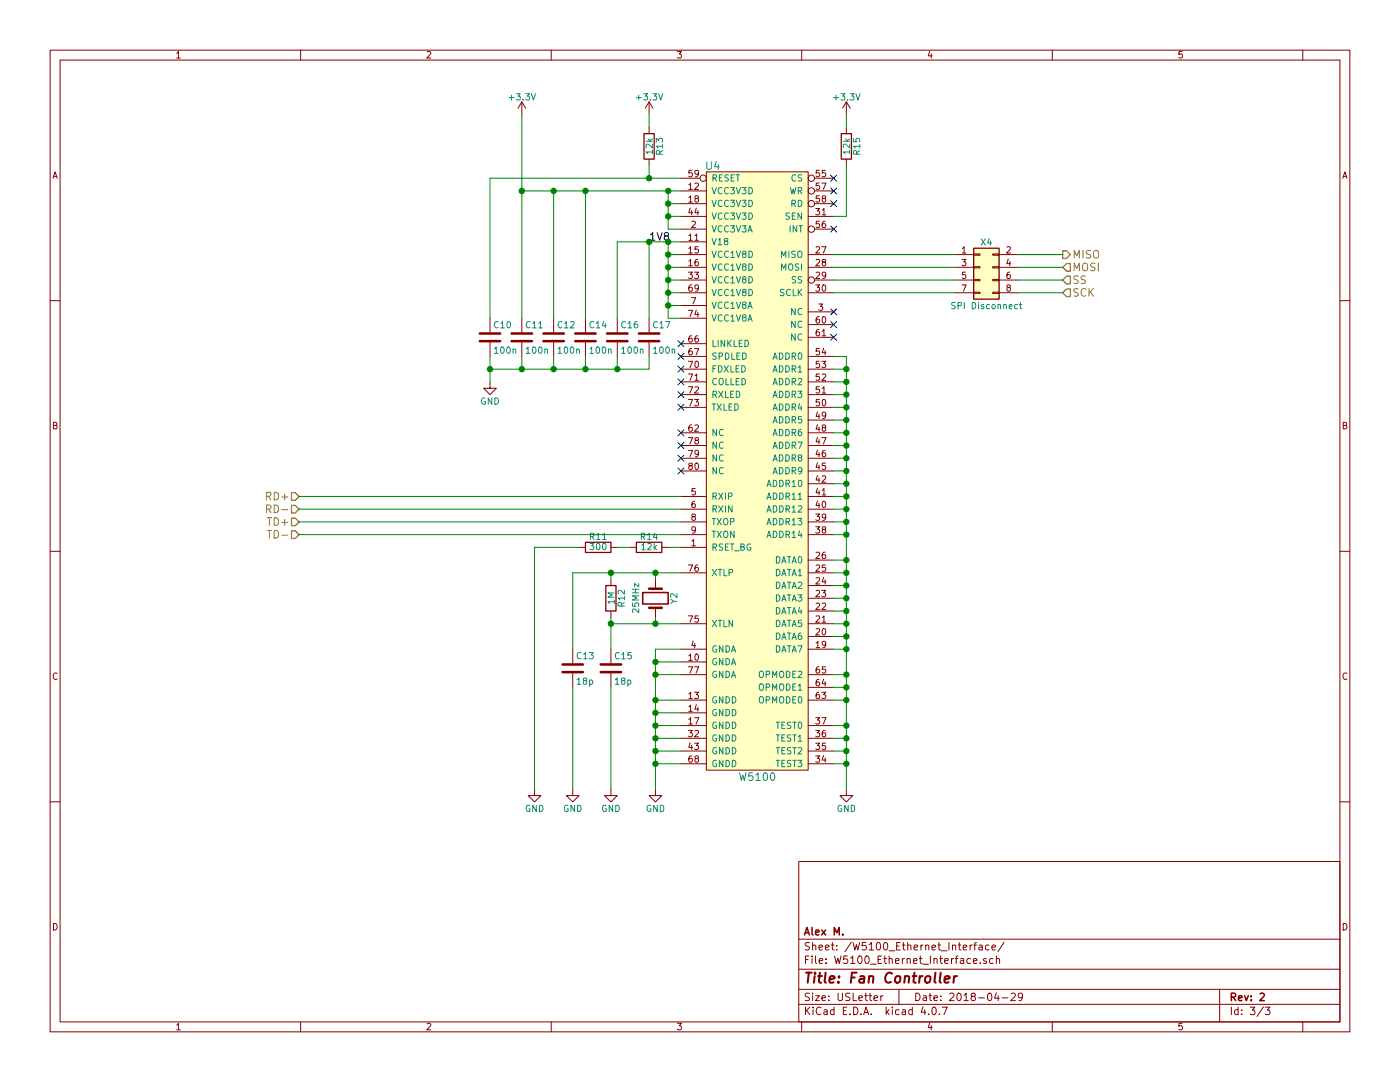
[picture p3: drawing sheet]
EESchema Schematic File Version 2
LIBS:power
LIBS:device
LIBS:transistors
LIBS:conn
LIBS:linear
LIBS:regul
LIBS:74xx
LIBS:cmos4000
LIBS:adc-dac
LIBS:memory
LIBS:xilinx
LIBS:microcontrollers
LIBS:dsp
LIBS:microchip
LIBS:analog_switches
LIBS:motorola
LIBS:texas
LIBS:intel
LIBS:audio
LIBS:interface
LIBS:digital-audio
LIBS:philips
LIBS:display
LIBS:cypress
LIBS:siliconi
LIBS:opto
LIBS:atmel
LIBS:contrib
LIBS:valves
LIBS:AlexComponents
LIBS:FanController-cache
EELAYER 25 0
EELAYER END
$Descr USLetter 11000 8500
encoding utf-8
Sheet 3 3
Title "Fan Controller"
Date "2018-04-29"
Rev "2"
Comp "Alex M."
Comment1 ""
Comment2 ""
Comment3 ""
Comment4 ""
$EndDescr
$Comp
L Crystal Y2
U 1 1
P 5150 4700
F 0 "Y2" H 5150 4850 50  0000 C CNN
F 1 "25MHz" H 5150 4550 50  0000 C CNN
F 2 "Crystals:Crystal_SMD_HC49-SD" H 5150 4700 50  0001 C CNN
F 3 "" H 5150 4700 50  0000 C CNN
F 4 "535-10235-1-ND" H 5150 4700 60  0001 C CNN "DigiKey Part Number"
	1    5150 4700
	0    1    1    0   
$EndComp
$Comp
L C C13
U 1 1
P 4500 5250
F 0 "C13" H 4525 5350 50  0000 L CNN
F 1 "18p" H 4525 5150 50  0000 L CNN
F 2 "Capacitors_SMD:C_0603" H 4538 5100 50  0001 C CNN
F 3 "" H 4500 5250 50  0001 C CNN
F 4 "1276-1089-1-ND" H 4500 5250 60  0001 C CNN "DigiKey Part Number"
	1    4500 5250
	1    0    0    -1  
$EndComp
$Comp
L C C15
U 1 1
P 4800 5250
F 0 "C15" H 4825 5350 50  0000 L CNN
F 1 "18p" H 4825 5150 50  0000 L CNN
F 2 "Capacitors_SMD:C_0603" H 4838 5100 50  0001 C CNN
F 3 "" H 4800 5250 50  0001 C CNN
F 4 "1276-1089-1-ND" H 4800 5250 60  0001 C CNN "DigiKey Part Number"
	1    4800 5250
	1    0    0    -1  
$EndComp
$Comp
L GND #PWR20
U 1 1
P 5150 6200
F 0 "#PWR20" H 5150 5950 50  0001 C CNN
F 1 "GND" H 5150 6050 50  0000 C CNN
F 2 "" H 5150 6200 50  0000 C CNN
F 3 "" H 5150 6200 50  0000 C CNN
	1    5150 6200
	1    0    0    -1  
$EndComp
$Comp
L W5100 U4
U 1 1
P 5900 3750
F 0 "U4" H 5600 6200 60  0000 C CNN
F 1 "W5100" H 5950 1400 60  0000 C CNN
F 2 "Housings_QFP:LQFP-80_10x10mm_Pitch0.4mm" H 6400 6400 60  0001 C CNN
F 3 "http://wiznethome.cafe24.com/wp-content/uploads/wiznethome/Chip/W5100/Document/W5100_Datasheet_v1.2.5.pdf" H 8050 6500 60  0001 C CNN
F 4 "1278-1002-ND" H 5700 6300 60  0001 C CNN "DigiKey Part Number"
	1    5900 3750
	1    0    0    -1  
$EndComp
NoConn ~ 6550 2650
NoConn ~ 6550 2550
NoConn ~ 6550 2450
NoConn ~ 6550 1800
$Comp
L GND #PWR18
U 1 1
P 4800 6200
F 0 "#PWR18" H 4800 5950 50  0001 C CNN
F 1 "GND" H 4800 6050 50  0000 C CNN
F 2 "" H 4800 6200 50  0000 C CNN
F 3 "" H 4800 6200 50  0000 C CNN
	1    4800 6200
	1    0    0    -1  
$EndComp
$Comp
L GND #PWR17
U 1 1
P 4500 6200
F 0 "#PWR17" H 4500 5950 50  0001 C CNN
F 1 "GND" H 4500 6050 50  0000 C CNN
F 2 "" H 4500 6200 50  0000 C CNN
F 3 "" H 4500 6200 50  0000 C CNN
	1    4500 6200
	1    0    0    -1  
$EndComp
$Comp
L R R15
U 1 1
P 6650 1150
F 0 "R15" V 6730 1150 50  0000 C CNN
F 1 "12k" V 6650 1150 50  0000 C CNN
F 2 "Resistors_SMD:R_0603" V 6580 1150 50  0001 C CNN
F 3 "" H 6650 1150 50  0000 C CNN
F 4 "311-12.0KHRCT-ND" V 6650 1150 60  0001 C CNN "DigiKey Part Number"
F 5 "1%" V 6650 1150 60  0001 C CNN "Tolerance"
	1    6650 1150
	1    0    0    -1  
$EndComp
$Comp
L +3.3V #PWR21
U 1 1
P 6650 900
F 0 "#PWR21" H 6650 750 50  0001 C CNN
F 1 "+3.3V" H 6650 1040 50  0000 C CNN
F 2 "" H 6650 900 50  0000 C CNN
F 3 "" H 6650 900 50  0000 C CNN
	1    6650 900 
	1    0    0    -1  
$EndComp
$Comp
L R R14
U 1 1
P 5100 4300
F 0 "R14" V 5180 4300 50  0000 C CNN
F 1 "12k" V 5100 4300 50  0000 C CNN
F 2 "Resistors_SMD:R_0603" V 5030 4300 50  0001 C CNN
F 3 "" H 5100 4300 50  0000 C CNN
F 4 "311-12.0KHRCT-ND" V 5100 4300 60  0001 C CNN "DigiKey Part Number"
F 5 "1%" V 5100 4300 60  0001 C CNN "Tolerance"
	1    5100 4300
	0    -1   -1   0   
$EndComp
$Comp
L R R11
U 1 1
P 4700 4300
F 0 "R11" V 4780 4300 50  0000 C CNN
F 1 "300" V 4700 4300 50  0000 C CNN
F 2 "Resistors_SMD:R_0603" V 4630 4300 50  0001 C CNN
F 3 "" H 4700 4300 50  0000 C CNN
F 4 "311-300HRCT-ND" V 4700 4300 60  0001 C CNN "DigiKey Part Number"
F 5 "1%" V 4700 4300 60  0001 C CNN "Tolerance"
	1    4700 4300
	0    -1   -1   0   
$EndComp
$Comp
L GND #PWR16
U 1 1
P 4200 6200
F 0 "#PWR16" H 4200 5950 50  0001 C CNN
F 1 "GND" H 4200 6050 50  0000 C CNN
F 2 "" H 4200 6200 50  0000 C CNN
F 3 "" H 4200 6200 50  0000 C CNN
	1    4200 6200
	1    0    0    -1  
$EndComp
$Comp
L GND #PWR22
U 1 1
P 6650 6200
F 0 "#PWR22" H 6650 5950 50  0001 C CNN
F 1 "GND" H 6650 6050 50  0000 C CNN
F 2 "" H 6650 6200 50  0000 C CNN
F 3 "" H 6650 6200 50  0000 C CNN
	1    6650 6200
	1    0    0    -1  
$EndComp
NoConn ~ 5350 3400
NoConn ~ 5350 3500
NoConn ~ 5350 3600
NoConn ~ 5350 3700
NoConn ~ 5350 2700
NoConn ~ 5350 2800
NoConn ~ 5350 2900
NoConn ~ 5350 3000
NoConn ~ 5350 3100
NoConn ~ 5350 3200
$Comp
L C C17
U 1 1
P 5100 2650
F 0 "C17" H 5125 2750 50  0000 L CNN
F 1 "100n" H 5125 2550 50  0000 L CNN
F 2 "Capacitors_SMD:C_0603" H 5138 2500 50  0001 C CNN
F 3 "" H 5100 2650 50  0000 C CNN
F 4 "1276-1005-1-ND" H 5100 2650 60  0001 C CNN "DigiKey Part Number"
	1    5100 2650
	1    0    0    -1  
$EndComp
$Comp
L C C16
U 1 1
P 4850 2650
F 0 "C16" H 4875 2750 50  0000 L CNN
F 1 "100n" H 4875 2550 50  0000 L CNN
F 2 "Capacitors_SMD:C_0603" H 4888 2500 50  0001 C CNN
F 3 "" H 4850 2650 50  0000 C CNN
F 4 "1276-1005-1-ND" H 4850 2650 60  0001 C CNN "DigiKey Part Number"
	1    4850 2650
	1    0    0    -1  
$EndComp
$Comp
L C C14
U 1 1
P 4600 2650
F 0 "C14" H 4625 2750 50  0000 L CNN
F 1 "100n" H 4625 2550 50  0000 L CNN
F 2 "Capacitors_SMD:C_0603" H 4638 2500 50  0001 C CNN
F 3 "" H 4600 2650 50  0000 C CNN
F 4 "1276-1005-1-ND" H 4600 2650 60  0001 C CNN "DigiKey Part Number"
	1    4600 2650
	1    0    0    -1  
$EndComp
$Comp
L C C12
U 1 1
P 4350 2650
F 0 "C12" H 4375 2750 50  0000 L CNN
F 1 "100n" H 4375 2550 50  0000 L CNN
F 2 "Capacitors_SMD:C_0603" H 4388 2500 50  0001 C CNN
F 3 "" H 4350 2650 50  0000 C CNN
F 4 "1276-1005-1-ND" H 4350 2650 60  0001 C CNN "DigiKey Part Number"
	1    4350 2650
	1    0    0    -1  
$EndComp
$Comp
L C C11
U 1 1
P 4100 2650
F 0 "C11" H 4125 2750 50  0000 L CNN
F 1 "100n" H 4125 2550 50  0000 L CNN
F 2 "Capacitors_SMD:C_0603" H 4138 2500 50  0001 C CNN
F 3 "" H 4100 2650 50  0000 C CNN
F 4 "1276-1005-1-ND" H 4100 2650 60  0001 C CNN "DigiKey Part Number"
	1    4100 2650
	1    0    0    -1  
$EndComp
$Comp
L +3.3V #PWR15
U 1 1
P 4100 900
F 0 "#PWR15" H 4100 750 50  0001 C CNN
F 1 "+3.3V" H 4100 1040 50  0000 C CNN
F 2 "" H 4100 900 50  0000 C CNN
F 3 "" H 4100 900 50  0000 C CNN
	1    4100 900 
	1    0    0    -1  
$EndComp
Wire Wire Line
	4500 4500 5350 4500
Wire Wire Line
	5150 4500 5150 4550
Wire Wire Line
	4800 4900 5350 4900
Wire Wire Line
	5150 4900 5150 4850
Wire Wire Line
	4500 4500 4500 5100
Connection ~ 5150 4500
Wire Wire Line
	4800 4850 4800 5100
Connection ~ 5150 4900
Wire Wire Line
	5350 5100 5150 5100
Wire Wire Line
	5150 5100 5150 6200
Wire Wire Line
	5350 5200 5150 5200
Connection ~ 5150 5200
Wire Wire Line
	5350 5300 5150 5300
Connection ~ 5150 5300
Wire Wire Line
	5150 5500 5350 5500
Connection ~ 5150 5500
Wire Wire Line
	4500 5400 4500 6200
Wire Wire Line
	5350 5600 5150 5600
Connection ~ 5150 5600
Wire Wire Line
	5350 5700 5150 5700
Connection ~ 5150 5700
Wire Wire Line
	5350 5800 5150 5800
Connection ~ 5150 5800
Wire Wire Line
	5350 5900 5150 5900
Connection ~ 5150 5900
Wire Wire Line
	5350 6000 5150 6000
Connection ~ 5150 6000
Wire Wire Line
	4800 5400 4800 6200
Wire Wire Line
	6650 1300 6650 1700
Wire Wire Line
	6650 1700 6550 1700
Wire Wire Line
	4850 4300 4950 4300
Wire Wire Line
	5250 4300 5350 4300
Wire Wire Line
	4550 4300 4200 4300
Wire Wire Line
	4200 4300 4200 6200
Wire Wire Line
	6650 6000 6550 6000
Wire Wire Line
	6650 2800 6650 6200
Wire Wire Line
	6550 2800 6650 2800
Connection ~ 6650 6000
Wire Wire Line
	6550 2900 6650 2900
Connection ~ 6650 2900
Wire Wire Line
	6550 3000 6650 3000
Connection ~ 6650 3000
Wire Wire Line
	6550 3100 6650 3100
Connection ~ 6650 3100
Wire Wire Line
	6550 3200 6650 3200
Connection ~ 6650 3200
Wire Wire Line
	6550 3300 6650 3300
Connection ~ 6650 3300
Wire Wire Line
	6550 3400 6650 3400
Connection ~ 6650 3400
Wire Wire Line
	6550 3500 6650 3500
Connection ~ 6650 3500
Wire Wire Line
	6550 3600 6650 3600
Connection ~ 6650 3600
Wire Wire Line
	6550 3700 6650 3700
Connection ~ 6650 3700
Wire Wire Line
	6550 3800 6650 3800
Connection ~ 6650 3800
Wire Wire Line
	6550 3900 6650 3900
Connection ~ 6650 3900
Wire Wire Line
	6550 4000 6650 4000
Connection ~ 6650 4000
Wire Wire Line
	6550 4100 6650 4100
Connection ~ 6650 4100
Wire Wire Line
	6550 4200 6650 4200
Connection ~ 6650 4200
Wire Wire Line
	6550 4400 6650 4400
Connection ~ 6650 4400
Wire Wire Line
	6550 4500 6650 4500
Connection ~ 6650 4500
Wire Wire Line
	6550 4600 6650 4600
Connection ~ 6650 4600
Wire Wire Line
	6550 4700 6650 4700
Connection ~ 6650 4700
Wire Wire Line
	6550 4800 6650 4800
Connection ~ 6650 4800
Wire Wire Line
	6550 4900 6650 4900
Connection ~ 6650 4900
Wire Wire Line
	6550 5000 6650 5000
Connection ~ 6650 5000
Wire Wire Line
	6550 5100 6650 5100
Connection ~ 6650 5100
Wire Wire Line
	6550 5300 6650 5300
Connection ~ 6650 5300
Wire Wire Line
	6550 5400 6650 5400
Connection ~ 6650 5400
Wire Wire Line
	6550 5500 6650 5500
Connection ~ 6650 5500
Wire Wire Line
	6550 5700 6650 5700
Connection ~ 6650 5700
Wire Wire Line
	6550 5800 6650 5800
Connection ~ 6650 5800
Wire Wire Line
	6550 5900 6650 5900
Connection ~ 6650 5900
Wire Wire Line
	5250 2500 5350 2500
Wire Wire Line
	5250 1900 5250 2500
Connection ~ 5250 2400
Wire Wire Line
	5250 2300 5350 2300
Wire Wire Line
	4850 1900 5350 1900
Wire Wire Line
	5350 2000 5250 2000
Connection ~ 5250 2000
Wire Wire Line
	5250 2100 5350 2100
Connection ~ 5250 2100
Wire Wire Line
	5350 2200 5250 2200
Connection ~ 5250 2200
Wire Wire Line
	4850 1900 4850 2500
Connection ~ 5250 1900
Wire Wire Line
	4600 1500 4600 2500
Wire Wire Line
	5250 1700 5350 1700
Wire Wire Line
	5250 1500 5250 1800
Wire Wire Line
	5250 1600 5350 1600
Wire Wire Line
	4100 1500 5350 1500
Connection ~ 5250 1600
Wire Wire Line
	4350 1500 4350 2500
Connection ~ 5250 1500
Wire Wire Line
	4100 900  4100 2500
Connection ~ 4350 1500
Connection ~ 4100 1500
Wire Wire Line
	3850 2900 5100 2900
Wire Wire Line
	4350 2900 4350 2800
Connection ~ 4100 2900
Wire Wire Line
	4600 2900 4600 2800
Connection ~ 4350 2900
Wire Wire Line
	4850 2900 4850 2800
Connection ~ 4600 2900
Wire Wire Line
	5100 2900 5100 2800
Connection ~ 4850 2900
Wire Wire Line
	5100 1900 5100 2500
Connection ~ 5100 1900
Wire Wire Line
	6650 1000 6650 900 
Text HLabel 2350 3900 0    60   Input ~ 0
RD+
Text HLabel 2350 4000 0    60   Input ~ 0
RD-
Text HLabel 2350 4100 0    60   Input ~ 0
TD+
Wire Wire Line
	5350 3900 2350 3900
Wire Wire Line
	2350 4000 5350 4000
Text HLabel 2350 4200 0    60   Input ~ 0
TD-
Wire Wire Line
	2350 4100 5350 4100
Wire Wire Line
	5350 4200 2350 4200
Text HLabel 8350 2300 2    60   Input ~ 0
SCK
Text HLabel 8350 2200 2    60   Input ~ 0
SS
Text HLabel 8350 2100 2    60   Input ~ 0
MOSI
Text HLabel 8350 2000 2    60   Output ~ 0
MISO
$Comp
L R R13
U 1 1
P 5100 1150
F 0 "R13" V 5180 1150 50  0000 C CNN
F 1 "12k" V 5100 1150 50  0000 C CNN
F 2 "Resistors_SMD:R_0603" V 5030 1150 50  0001 C CNN
F 3 "" H 5100 1150 50  0000 C CNN
F 4 "311-12.0KHRCT-ND" V 5100 1150 60  0001 C CNN "DigiKey Part Number"
F 5 "1%" V 5100 1150 60  0001 C CNN "Tolerance"
	1    5100 1150
	1    0    0    -1  
$EndComp
$Comp
L +3.3V #PWR19
U 1 1
P 5100 900
F 0 "#PWR19" H 5100 750 50  0001 C CNN
F 1 "+3.3V" H 5100 1040 50  0000 C CNN
F 2 "" H 5100 900 50  0000 C CNN
F 3 "" H 5100 900 50  0000 C CNN
	1    5100 900 
	1    0    0    -1  
$EndComp
Wire Wire Line
	5100 1000 5100 900 
Text Label 5100 1900 0    60   ~ 0
1V8
Wire Wire Line
	8000 2000 8350 2000
Wire Wire Line
	8000 2100 8350 2100
Wire Wire Line
	8000 2200 8350 2200
Wire Wire Line
	8000 2300 8350 2300
NoConn ~ 6550 1600
NoConn ~ 6550 1500
NoConn ~ 6550 1400
$Comp
L R R12
U 1 1
P 4800 4700
F 0 "R12" V 4880 4700 50  0000 C CNN
F 1 "1M" V 4800 4700 50  0000 C CNN
F 2 "Resistors_SMD:R_0603" V 4730 4700 50  0001 C CNN
F 3 "" H 4800 4700 50  0000 C CNN
F 4 "311-1.00MHRCT-ND" V 4800 4700 60  0001 C CNN "DigiKey Part Number"
F 5 "1%" V 4800 4700 60  0001 C CNN "Tolerance"
	1    4800 4700
	1    0    0    -1  
$EndComp
Connection ~ 4800 4900
Wire Wire Line
	4800 4550 4800 4500
Connection ~ 4800 4500
$Comp
L Conn_02x04_Odd_Even X4
U 1 1
P 7700 2100
F 0 "X4" H 7750 2300 50  0000 C CNN
F 1 "SPI Disconnect" H 7750 1800 50  0000 C CNN
F 2 "Pin_Headers:Pin_Header_Straight_2x04_Pitch2.54mm" H 7700 2100 50  0001 C CNN
F 3 "" H 7700 2100 50  0001 C CNN
	1    7700 2100
	1    0    0    -1  
$EndComp
Wire Wire Line
	6550 2300 7500 2300
Wire Wire Line
	6550 2200 7500 2200
Wire Wire Line
	6550 2100 7500 2100
Wire Wire Line
	6550 2000 7500 2000
Connection ~ 5250 1700
Wire Wire Line
	5250 1800 5350 1800
Connection ~ 4600 1500
Wire Wire Line
	5250 2400 5350 2400
Connection ~ 5250 2300
$Comp
L C C10
U 1 1
P 3850 2650
F 0 "C10" H 3875 2750 50  0000 L CNN
F 1 "100n" H 3875 2550 50  0000 L CNN
F 2 "Capacitors_SMD:C_0603" H 3888 2500 50  0001 C CNN
F 3 "" H 3850 2650 50  0000 C CNN
F 4 "1276-1005-1-ND" H 3850 2650 60  0001 C CNN "DigiKey Part Number"
	1    3850 2650
	1    0    0    -1  
$EndComp
$Comp
L GND #PWR14
U 1 1
P 3850 3000
F 0 "#PWR14" H 3850 2750 50  0001 C CNN
F 1 "GND" H 3850 2850 50  0000 C CNN
F 2 "" H 3850 3000 50  0000 C CNN
F 3 "" H 3850 3000 50  0000 C CNN
	1    3850 3000
	1    0    0    -1  
$EndComp
Wire Wire Line
	5100 1300 5100 1400
Wire Wire Line
	3850 1400 5350 1400
Wire Wire Line
	3850 2800 3850 3000
Wire Wire Line
	4100 2800 4100 2900
Connection ~ 3850 2900
Wire Wire Line
	3850 2500 3850 1400
Connection ~ 5100 1400
$EndSCHEMATC
